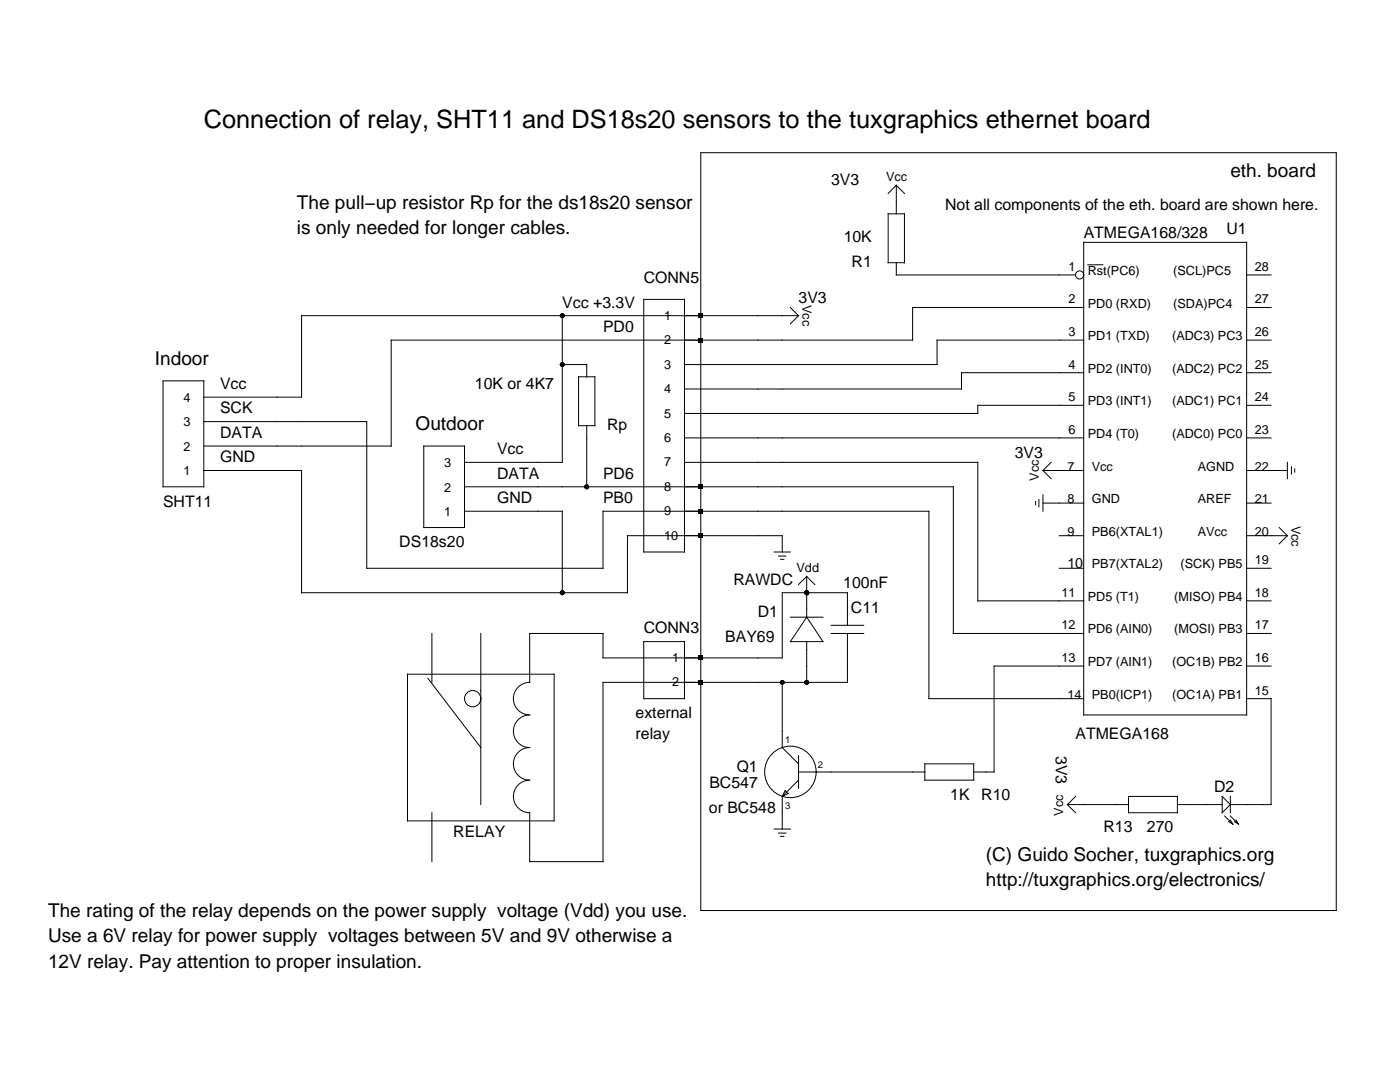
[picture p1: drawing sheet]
<svg xmlns="http://www.w3.org/2000/svg" width="279mm" height="216mm" viewBox="0 0 279 216" stroke-linecap="round" stroke-linejoin="round" font-family="sans-serif">
<g fill="none" stroke="#000" stroke-width=".2">
<path d="M139.9 30.5h126.8v151.2h-126.8zM178.9 37v5.7M178.9 37l-1.6 1.6M178.9 37l1.6 1.6M128.5 59.7h8.1v50.4h-8.1zM177.3 42.7h3.2v9.7h-3.2zM178.9 52.4v2.5h35.7M216.3 48.4h32.5v94.3h-32.5zM220.1 52.8h-3M248.8 54.9h4.9M32.5 76h8.2v21.1h-8.2zM112.2 63v29.3h-19.5"/>
<path d="M112.2 72.7h4.9v2.5M115.5 75.2h3.2v9.7h-3.2zM157.7 61.4l1.7 1.6M159.4 63h-99.2v16.2h-19.5M159.4 63l-1.7 1.6M216.3 74.4h-24.4v3.2h-55.3M216.3 61.4h-34.2v6.5h-104v21.1h-37.4M216.3 67.9h-29.3v4.8h-50.4M248.8 74.4h4.9M248.8 67.9h4.9M248.8 61.4h4.9M40.7 84.1h32.5v29.3h47.1v-11.4h65.1v37.4h30.9"/>
<path d="M40.7 93.9h19.5v24.4h65v-11.4h30.9v3.2M84.6 89h8.1v16.3h-8.1zM92.7 97.1h97.6v29.3h26M117.1 84.9v12.2M136.6 92.3h58.5v27.6h21.2M136.6 87.4h79.7M207.3 99.7v1.4M208.1 93.9h8.2M208.1 98.8v3.2M208.1 93.9l1.7 1.6M209.8 92.3l-1.7 1.6M216.3 80.9h-21.2v1.6h-58.5"/>
<path d="M248.8 87.4h4.9M248.8 80.9h4.9M248.8 93.9h8.1M256.9 92.3v3.2M257.7 93.2v1.4M258.4 93.6v.6M92.7 102h19.5v16.3M154.5 110.1h3.2M155.4 111h1.4M155.8 111.6h.6M161 115v8.1M161 115l-1.6 1.6"/>
<path d="M161 115l1.6 1.6M206.7 100.1v.6M208.1 100.4h8.2M211.4 113.4h4.9M211.4 106.9h4.9M248.8 119.9h4.9M248.8 113.4h4.9M248.8 100.4h4.9M248.8 106.9h8.1M255.3 105.3l1.6 1.6M256.9 106.9l-1.6 1.6M81.3 134.5h29.3v29.3h-29.3z"/>
<path d="M85.4 135.3l10.6 13.9M86.2 126.4v9.8M96 126.4v34.1M128.5 128h8.1v11.4h-8.1zM156.1 136.2v13l3.3 3.2M157.7 123.1h6.5M161 123.1l3.2 4.9h-6.5zM161 128v8.2M165.9 126.4h6.5M165.9 124.8h6.5M169.1 124.8v-6.5h-13v13h-35.8v-4.9h-14.6v9.8a3.3 3.3 0 0 0-3.2 3.2 3.3 3.3 0 0 0 3.2 3.3 3.3 3.3 0 0 0-3.2 3.2 3.3 3.3 0 0 0 3.2 3.3 3.3 3.3 0 0 0-3.2 3.2 3.3 3.3 0 0 0 3.2 3.3 3.3 3.3 0 0 0-3.2 3.2 3.3 3.3 0 0 0 3.2 3.3v9.7h14.6v-35.7h48.8v-9.8M216.3 132.9h-17.9v21.1h-4.1"/>
<path d="M248.8 132.9h4.9M248.8 126.4h4.9M248.8 139.4h4.9v21.1h-8.2M156.1 158.9v6.5M156.7 157.7l.6 .6-1.2 .6zM159.4 154h25.2M159.4 155.7l-3.3 3.2M159.4 150.8v6.5M184.6 152.4h9.7v3.3h-9.7zM214.6 158.9l-1.6 1.6M225.2 158.9h9.8v3.3h-9.8zM243.9 158.9l1.6 1.6-1.6 1.7z"/>
<path d="M245.5 158.9v3.3M86.2 162.2v9.7M154.5 165.4h3.2M155.4 166.2h1.4M155.8 166.9h.6M213 160.5h12.2M213 160.5l1.6 1.7M235 160.5h8.9M244.4 162.8l1.6 1.6M245.2 164l.8 .4M245.5 163.6l.5 .8M245.5 162.8l1.7 1.6"/>
<path d="M246.4 164l.8 .4M246.7 163.6l.5 .8"/>
<circle cx="215.5" cy="54.9" r=".81"/>
<circle cx="94.3" cy="139.4" r="1.63"/>
<circle cx="157.7" cy="154" r="5.1"/>
</g>
<g fill="#000">
<path d="M139.4 62.5h.9v1h-.9zM139.4 67.4h.9v1h-.9zM139.4 96.6h.9v1h-.9zM139.4 101.5h.9v1h-.9zM139.4 106.4h.9v1h-.9zM139.4 130.8h.9v1h-.9zM139.4 135.7h.9v.9h-.9z"/>
<circle cx="112.2" cy="63" r=".49"/>
<circle cx="112.2" cy="72.7" r=".49"/>
<circle cx="117.1" cy="97.1" r=".49"/>
<circle cx="112.2" cy="118.3" r=".49"/>
<circle cx="161" cy="118.3" r=".49"/>
<circle cx="156.1" cy="136.2" r=".49"/>
<circle cx="161" cy="136.2" r=".49"/>
</g>
<text font-size="5.1" x="40.7" y="25.6">Connection of relay, SHT11 and DS18s20 sensors to the tuxgraphics ethernet board</text>
<g font-size="3.8">
<text x="245.5" y="35.3">eth. board</text>
<text x="59.3" y="41.7">The pull−up resistor Rp for the ds18s20 sensor</text>
<text x="59.3" y="46.7">is only needed for longer cables.</text>
<text x="30.9" y="72.7">Indoor</text>
<text x="82.9" y="85.8">Outdoor</text>
<text x="196.8" y="171.7">(C) Guido Socher, tuxgraphics.org</text>
<text x="196.8" y="176.8">http://tuxgraphics.org/electronics/</text>
<text x="9.6" y="182.9">The rating of the relay depends on the power supply voltage (Vdd) you use.</text>
<text x="9.6" y="188">Use a 6V relay for power supply voltages between 5V and 9V otherwise a</text>
<text x="9.6" y="193.1">12V relay. Pay attention to proper insulation.</text>
</g>
<g font-size="3.2">
<text x="165.9" y="37">3V3</text>
<text x="188.6" y="41.9">Not all components of the eth. board are shown here.</text>
<text x="216.3" y="47.5">ATMEGA168/328</text>
<text x="244.8" y="46.7">U1</text>
<text x="168.4" y="48.4">10K</text>
<text x="170" y="53.2">R1</text>
<text x="128.5" y="56.5">CONN5</text>
<text x="112.2" y="61.4">Vcc +3.3V</text>
<text x="159.4" y="60.4">3V3</text>
<text x="120.3" y="66.2">PD0</text>
<text x="43.9" y="77.6">Vcc</text>
<text x="94.8" y="77.6">10K or 4K7</text>
<text x="43.9" y="82.5">SCK</text>
<text x="43.9" y="87.4">DATA</text>
<text x="121.2" y="85.8">Rp</text>
<text x="43.9" y="92.3">GND</text>
<text x="99.2" y="95.5">DATA</text>
<text x="99.2" y="90.6">Vcc</text>
<text x="120.3" y="95.5">PD6</text>
<text x="202.5" y="91.3">3V3</text>
<text x="32.5" y="101.1">SHT11</text>
<text x="99.2" y="100.4">GND</text>
<text x="120.3" y="100.4">PB0</text>
<text x="79.7" y="109.2">DS18s20</text>
<text x="146.4" y="116.6">RAWDC</text>
<text x="168.3" y="117.3">100nF</text>
<text x="151.2" y="123.1">D1</text>
<text x="169.8" y="122.2">C11</text>
<text x="128.5" y="126.4">CONN3</text>
<text x="144.7" y="128">BAY69</text>
<text x="126.8" y="143.3">external</text>
<text x="126.8" y="147.5">relay</text>
<text x="214.6" y="147.5">ATMEGA168</text>
<text x="147" y="154">Q1</text>
<text x="210.7" y="150.8" transform="rotate(90 210.7 150.8)">3V3</text>
<text x="141.6" y="157.3">BC547</text>
<text x="189.6" y="159.6">1K</text>
<text x="195.8" y="159.6">R10</text>
<text x="242.3" y="158">D2</text>
<text x="90.5" y="167">RELAY</text>
<text x="141.5" y="162.2">or BC548</text>
<text x="220.2" y="166.1">R13</text>
<text x="228.9" y="166">270</text>
</g>
<text font-size="2.8" x="213" y="113.4">10</text>
<g font-size="2.5">
<text x="176.8" y="36.2">Vcc</text>
<text x="213.2" y="54">1</text>
<text x="217.1" y="54.9">Rst(PC6)</text>
<text x="234.2" y="54.9">(SCL)PC5</text>
<text x="250.4" y="54">28</text>
<text x="132.5" y="63.8">1</text>
<text x="160.2" y="60.8" transform="rotate(90 160.2 60.8)">Vcc</text>
<text x="213.2" y="60.6">2</text>
<text x="217.1" y="61.4">PD0 (RXD)</text>
<text x="234.2" y="61.4">(SDA)PC4</text>
<text x="250.4" y="60.6">27</text>
<text x="132.5" y="68.7">2</text>
<text x="213.2" y="67.1">3</text>
<text x="217.1" y="67.9">PD1 (TXD)</text>
<text x="233.9" y="67.9">(ADC3) PC3</text>
<text x="250.4" y="67.1">26</text>
<text x="132.5" y="73.6">3</text>
<text x="213.2" y="73.6">4</text>
<text x="217.1" y="74.4">PD2 (INT0)</text>
<text x="233.9" y="74.4">(ADC2) PC2</text>
<text x="250.4" y="73.6">25</text>
<text x="36.6" y="80.2">4</text>
<text x="132.5" y="78.4">4</text>
<text x="132.5" y="83.3">5</text>
<text x="213.2" y="80.1">5</text>
<text x="217.1" y="80.9">PD3 (INT1)</text>
<text x="233.9" y="80.9">(ADC1) PC1</text>
<text x="250.4" y="80.1">24</text>
<text x="36.6" y="85.1">3</text>
<text x="36.6" y="90">2</text>
<text x="132.5" y="88.2">6</text>
<text x="213.2" y="86.6">6</text>
<text x="217.1" y="87.4">PD4 (T0)</text>
<text x="233.9" y="87.4">(ADC0) PC0</text>
<text x="250.4" y="86.6">23</text>
<text x="36.6" y="94.9">1</text>
<text x="88.6" y="93.2">3</text>
<text x="132.5" y="93.1">7</text>
<text x="207.3" y="95.9" transform="rotate(-90 207.3 95.9)">Vcc</text>
<text x="213" y="93.9">7</text>
<text x="217.9" y="93.9">Vcc</text>
<text x="239" y="93.9">AGND</text>
<text x="250.4" y="93.9">22</text>
<text x="88.6" y="98.1">2</text>
<text x="132.5" y="97.9">8</text>
<text x="213" y="100.4">8</text>
<text x="217.9" y="100.4">GND</text>
<text x="239" y="100.4">AREF</text>
<text x="250.4" y="100.4">21</text>
<text x="88.6" y="103">1</text>
<text x="132.5" y="107.7">10</text>
<text x="132.5" y="102.8">9</text>
<text x="213" y="106.9">9</text>
<text x="217.9" y="106.9">PB6(XTAL1)</text>
<text x="239" y="106.9">AVcc</text>
<text x="250.4" y="106.9">20</text>
<text x="257.7" y="104.9" transform="rotate(90 257.7 104.9)">Vcc</text>
<text x="217.9" y="113.4">PB7(XTAL2)</text>
<text x="235.6" y="113.4">(SCK) PB5</text>
<text x="250.4" y="112.6">19</text>
<text x="159" y="114.2">Vdd</text>
<text x="211.8" y="119.1">11</text>
<text x="217.1" y="119.9">PD5 (T1)</text>
<text x="234.3" y="119.9">(MISO) PB4</text>
<text x="250.4" y="119.1">18</text>
<text x="211.8" y="125.6">12</text>
<text x="250.4" y="125.6">17</text>
<text x="217.1" y="126.4">PD6 (AIN0)</text>
<text x="234.3" y="126.4">(MOSI) PB3</text>
<text x="134.2" y="137">2</text>
<text x="134.2" y="132.1">1</text>
<text x="211.8" y="132.1">13</text>
<text x="217.1" y="132.9">PD7 (AIN1)</text>
<text x="233.9" y="132.9">(OC1B) PB2</text>
<text x="250.4" y="132.1">16</text>
<text x="213" y="139.4">14</text>
<text x="217.9" y="139.4">PB0(ICP1)</text>
<text x="233.9" y="139.4">(OC1A) PB1</text>
<text x="250.4" y="138.6">15</text>
<text x="212.2" y="162.7" transform="rotate(-90 212.2 162.7)">Vcc</text>
</g>
<g font-size="1.9">
<text x="156.7" y="148.4">1</text>
<text x="163.2" y="153.2">2</text>
<text x="156.7" y="161.4">3</text>
</g>
</svg>
